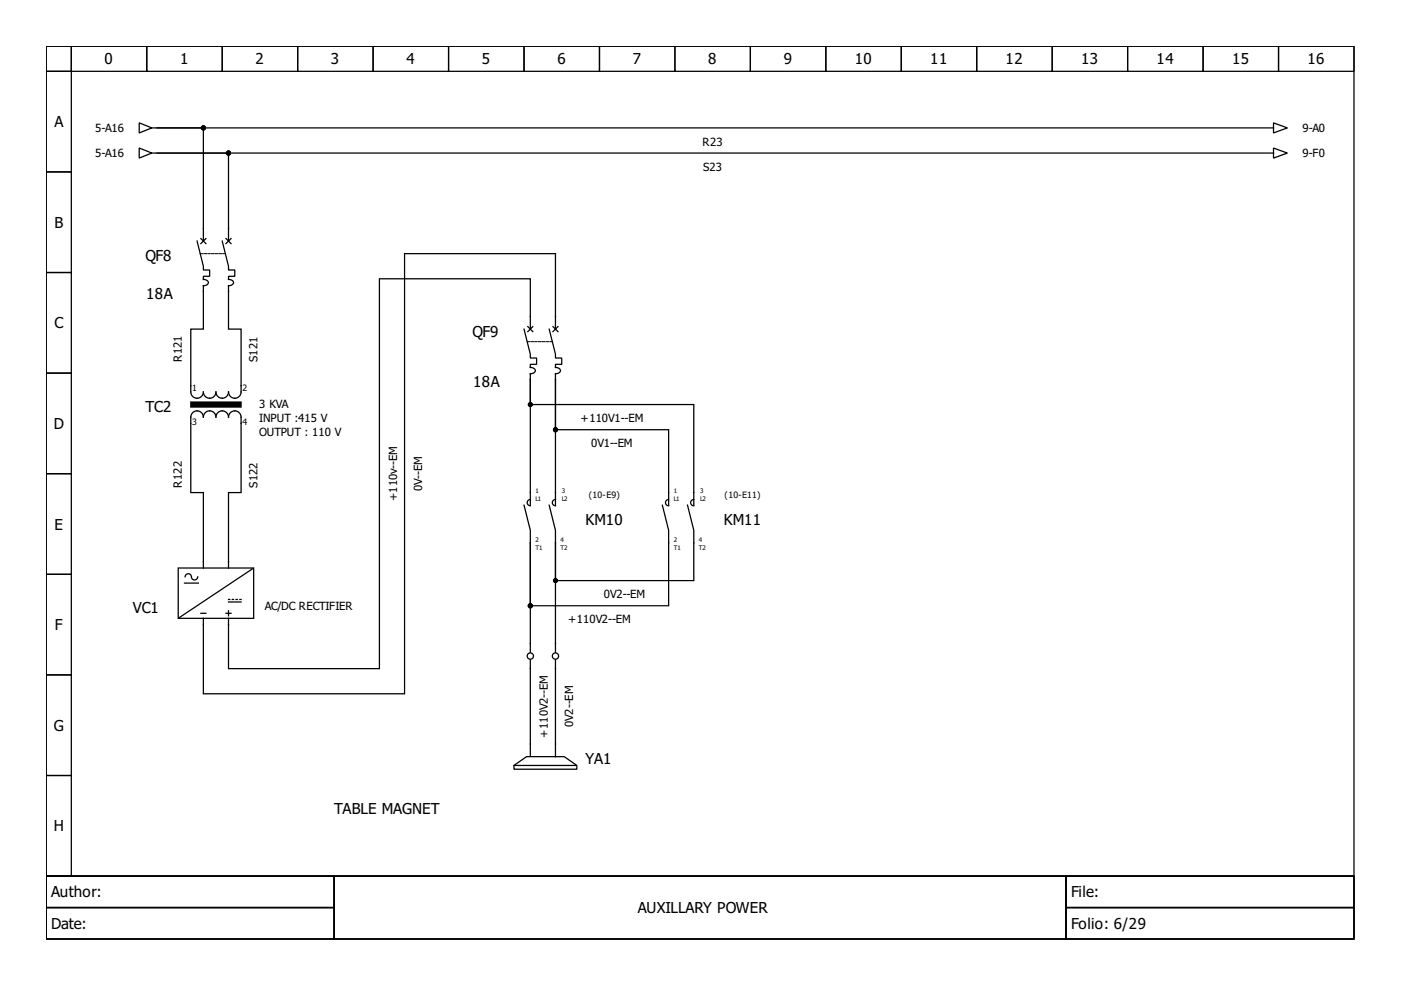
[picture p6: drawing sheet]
<svg xmlns="http://www.w3.org/2000/svg" width="297mm" height="210mm" viewBox="0 0 297 210" stroke-linecap="round" stroke-linejoin="round" font-family="sans-serif">
<g fill="none" stroke="#000" stroke-width=".27">
<path d="M9.8 9.8h277.3v176h-277.3zM9.8 9.8h5.3v5.3h-5.3zM9.8 15.1h5.3v21.4h-5.3zM15.1 9.8h16v5.3h-16zM31.1 9.8h16v5.3h-16zM47.1 9.8h16v5.3h-16zM63.1 9.8h16v5.3h-16zM79.1 9.8h16v5.3h-16zM95.1 9.8h16v5.3h-16zM111.1 9.8h16v5.3h-16zM127.1 9.8h16v5.3h-16zM143.1 9.8h16v5.3h-16z"/>
<path d="M159.1 9.8h16v5.3h-16zM175.1 9.8h16v5.3h-16zM191.1 9.8h16v5.3h-16zM207.1 9.8h16v5.3h-16zM223.1 9.8h16v5.3h-16zM239.1 9.8h16v5.3h-16zM255.1 9.8h16v5.3h-16zM271.1 9.8h16v5.3h-16zM9.8 36.5h5.3v21.3h-5.3zM29.5 31.4l2.7 1.1-2.7 1zM29.5 26.1l2.7 1-2.7 1.1zM32.2 32.5h.8"/>
<path d="M32.2 27.1h.8M268.9 27.1h-235.6h9.8v24M268.9 32.5h-235.6h15.1v18.6M269.2 32.5h.8M269.2 27.1h.8M270 31.4l2.9 1.1-2.9 1zM270 26.1l2.9 1-2.9 1.1zM9.8 57.8h5.3v21.3h-5.3zM41.8 51.1l1.3 5.3v.8h1.3v1.4h-1.3v.6a.8 .8 0 0 1 1 1l-.6 .3-.4 .1v9.2h-2.6v13.3a1.33 1.33 0 0 0 1.3 1.3 1.33 1.33 0 0 0 1.3-1.3 1.33 1.33 0 0 0 1.3 1.3 1.33 1.33 0 0 0 1.4-1.3 1.33 1.33 0 0 0 1.3 1.3 1.33 1.33 0 0 0 1.3-1.3 1.33 1.33 0 0 0 1.4 1.3 1.33 1.33 0 0 0 1.3-1.3v-13.3h-2.7v-9.2a.8 .8 0 0 0 1-.9l-.5-.4-.5-.1v-.6h1.4v-1.4h-1.4v-.8l-1.3-5.3M42.6 50.6l1 1M43.6 50.6l-1 1M47.9 50.6l1.1 1"/>
<path d="M49 50.6l-1.1 1M9.8 79.1h5.3v21.3h-5.3zM111.1 69.8l1.3 5.3v.8h1.4v1.3h-1.4v.7a.8 .8 0 0 1 1 .9l-.5 .4h-.5v1.2M111.9 69.2l1.1 1.1M112.4 69.8v-10.7h-32v82.7h-32v-10.7M113 69.2l-1.1 1.1M116.4 69.8l1.4 5.3v.8h1.3v1.3h-1.3v.7a.8 .8 0 0 1 1 .9l-.6 .4h-.4v1.2M117.2 69.2l1.1 1.1M117.8 69.8v-16h-32v93.3h-42.7v-16M118.3 69.2l-1.1 1.1M112.4 80.4v5.4h34.7v21.3M112.4 80.4v26.7"/>
<path d="M117.8 80.4v10.7h24v16M117.8 80.4v26.7M9.8 100.4h5.3v21.4h-5.3zM111.1 107.1l1.3 5.3v2.7M112.4 105.9a.67 .67 0 0 0-.6 .7 .67 .67 0 0 0 .6 .6M112.4 115.1v23.2M116.4 107.1l1.4 5.3v2.7M117.8 105.9a.67 .67 0 0 0-.7 .7 .67 .67 0 0 0 .7 .6M117.8 115.1v23.2M140.4 107.1l1.4 5.3v16h-29.4v-13.3M141.8 105.9a.67 .67 0 0 0-.7 .7 .67 .67 0 0 0 .7 .6M145.8 107.1l1.3 5.3v10.7h-29.3v-8"/>
<path d="M147.1 105.9a.67 .67 0 0 0-.7 .7 .67 .67 0 0 0 .7 .6M9.8 121.8h5.3v21.3h-5.3zM37.8 120.4h16v10.7h-16zM39.1 123.6h3M40.6 122.2a.67 .67 0 0 0-.7-.6 .67 .67 0 0 0-.6 .7M41.9 122.3a.67 .67 0 0 1-.6 .7 .67 .67 0 0 1-.7-.6M42.6 130h1M43.1 120.4v-16h-2.6v-16a1.33 1.33 0 0 1 1.3-1.3 1.33 1.33 0 0 1 1.3 1.3 1.33 1.33 0 0 1 1.3-1.3 1.33 1.33 0 0 1 1.4 1.3 1.33 1.33 0 0 1 1.3-1.3 1.33 1.33 0 0 1 1.3 1.3 1.33 1.33 0 0 1 1.4-1.3 1.33 1.33 0 0 1 1.3 1.3v16h-2.7v16M47.9 130h1.1M48.4 127.6h2.7M48.4 129.5v1.1M53.7 120.5l-15.8 10.5"/>
<path d="M112.4 139.9v20.3M117.8 139.9v20.5M9.8 143.1h5.3v21.3h-5.3zM9.8 164.4h5.3v21.4h-5.3zM109 162.3l2.6-1.9h8l2.7 1.9v.8h-13.3zM109 162.3h13M9.8 185.8h277.3v13.3h-277.3zM9.8 185.8h61v6.6h-61zM9.8 192.4h61v6.7h-61zM70.8 185.8h155.2v13.3h-155.2zM226 185.8h61.1v6.6h-61.1zM226 192.4h61.1v6.7h-61.1z"/>
<circle cx="112.4" cy="139.1" r=".67"/>
<circle cx="117.8" cy="139.1" r=".67"/>
</g>
<path d="M48.4 127.1h3.2" fill="none" stroke="#000" stroke-width=".27" stroke-dasharray=".3 .5"/>
<path d="M41 85.8h9.6" fill="none" stroke="#000" stroke-width="1.3"/>
<path d="M42.5 53.8h5.3M111.8 72.4h5.3" fill="none" stroke="#000" stroke-width=".21" stroke-dasharray=".5 .3"/>
<g fill="#000" stroke="#000" stroke-width=".27">
<circle cx="43.1" cy="27.1" r=".4"/>
<circle cx="48.4" cy="32.5" r=".4"/>
<circle cx="112.4" cy="85.8" r=".4"/>
<circle cx="117.8" cy="91.1" r=".4"/>
<circle cx="112.4" cy="128.4" r=".4"/>
<circle cx="117.8" cy="123.1" r=".4"/>
</g>
<g font-size="3.2">
<text x="22.2" y="13.7">0</text>
<text x="38.2" y="13.7">1</text>
<text x="54.2" y="13.7">2</text>
<text x="70.2" y="13.7">3</text>
<text x="86.2" y="13.7">4</text>
<text x="102.2" y="13.7">5</text>
<text x="118.2" y="13.7">6</text>
<text x="134.2" y="13.7">7</text>
<text x="150.2" y="13.7">8</text>
<text x="166.2" y="13.7">9</text>
<text x="181.2" y="13.7">10</text>
<text x="197.2" y="13.7">11</text>
<text x="213.2" y="13.7">12</text>
<text x="229.2" y="13.7">13</text>
<text x="245.2" y="13.7">14</text>
<text x="261.2" y="13.7">15</text>
<text x="277.2" y="13.7">16</text>
<text x="11.5" y="27">A</text>
<text x="11.5" y="48.3">B</text>
<text x="30.9" y="55.4">QF8</text>
<text x="31" y="63.4">18A</text>
<text x="11.5" y="69.6">C</text>
<text x="100.2" y="71.4">QF9</text>
<text x="100.3" y="82">18A</text>
<text x="30.9" y="87.4">TC2</text>
<text x="11.4" y="91">D</text>
<text x="11.5" y="112.3">E</text>
<text x="124.2" y="111.4">KM10</text>
<text x="153.5" y="111.4">KM11</text>
<text x="28.2" y="130">VC1</text>
<text x="11.7" y="133.6">F</text>
<text x="11.4" y="155">G</text>
<text x="124.2" y="162">YA1</text>
<text x="70.8" y="172.7">TABLE MAGNET</text>
<text x="11.4" y="176.3">H</text>
<text x="10.9" y="190.3">Author:</text>
<text x="227.1" y="190.3">File:</text>
<text x="10.9" y="197">Date:</text>
<text x="135.2" y="193.6">AUXILLARY POWER</text>
<text x="227.1" y="197">Folio: 6/29</text>
</g>
<g font-size="2.4">
<text x="20.2" y="27.9">5-A16</text>
<text x="276.1" y="27.9">9-A0</text>
<text x="20.2" y="33.3">5-A16</text>
<text x="149" y="30.9">R23</text>
<text x="276.1" y="33.3">9-F0</text>
<text x="149.1" y="36.2">S23</text>
<text x="38.6" y="76.7" transform="rotate(-90 38.6 76.7)">R121</text>
<text x="54.6" y="76.7" transform="rotate(-90 54.6 76.7)">S121</text>
<text x="55" y="86.6">3 KVA</text>
<text x="55" y="89.5">INPUT :415 V</text>
<text x="123.1" y="89.5">+110V1--EM</text>
<text x="55" y="92.4">OUTPUT : 110 V</text>
<text x="125.4" y="94.8">0V1--EM</text>
<text x="38.6" y="103.4" transform="rotate(-90 38.6 103.4)">R122</text>
<text x="54.6" y="103.4" transform="rotate(-90 54.6 103.4)">S122</text>
<text x="84.2" y="106.3" transform="rotate(-90 84.2 106.3)">+110v--EM</text>
<text x="89.5" y="104.2" transform="rotate(-90 89.5 104.2)">0V--EM</text>
<text x="56.2" y="129.2">AC/DC RECTIFIER</text>
<text x="128" y="126.8">0V2--EM</text>
<text x="120.4" y="132.2">+110V2--EM</text>
<text x="121.5" y="154.2" transform="rotate(-90 121.5 154.2)">0V2--EM</text>
<text x="116.2" y="156.4" transform="rotate(-90 116.2 156.4)">+110V2--EM</text>
</g>
<g font-size="1.9">
<text x="40.7" y="82.8">1</text>
<text x="51.4" y="82.8">2</text>
<text x="40.7" y="90">3</text>
<text x="51.4" y="90">4</text>
<text x="124.8" y="105.5">(10-E9)</text>
<text x="153.6" y="105.5">(10-E11)</text>
</g>
<g font-size="1.3">
<text x="113.5" y="104.4">1</text>
<text x="113.5" y="106.3">L1</text>
<text x="119.1" y="104.4">3</text>
<text x="119.1" y="106.3">L2</text>
<text x="142.8" y="104.4">1</text>
<text x="142.8" y="106.3">L1</text>
<text x="148.4" y="104.4">3</text>
<text x="148.4" y="106.3">L2</text>
<text x="113.5" y="114.8">2</text>
<text x="113.5" y="116.7">T1</text>
<text x="118.8" y="114.8">4</text>
<text x="118.8" y="116.7">T2</text>
<text x="142.8" y="114.8">2</text>
<text x="142.8" y="116.7">T1</text>
<text x="148.2" y="114.8">4</text>
<text x="148.2" y="116.7">T2</text>
</g>
</svg>
